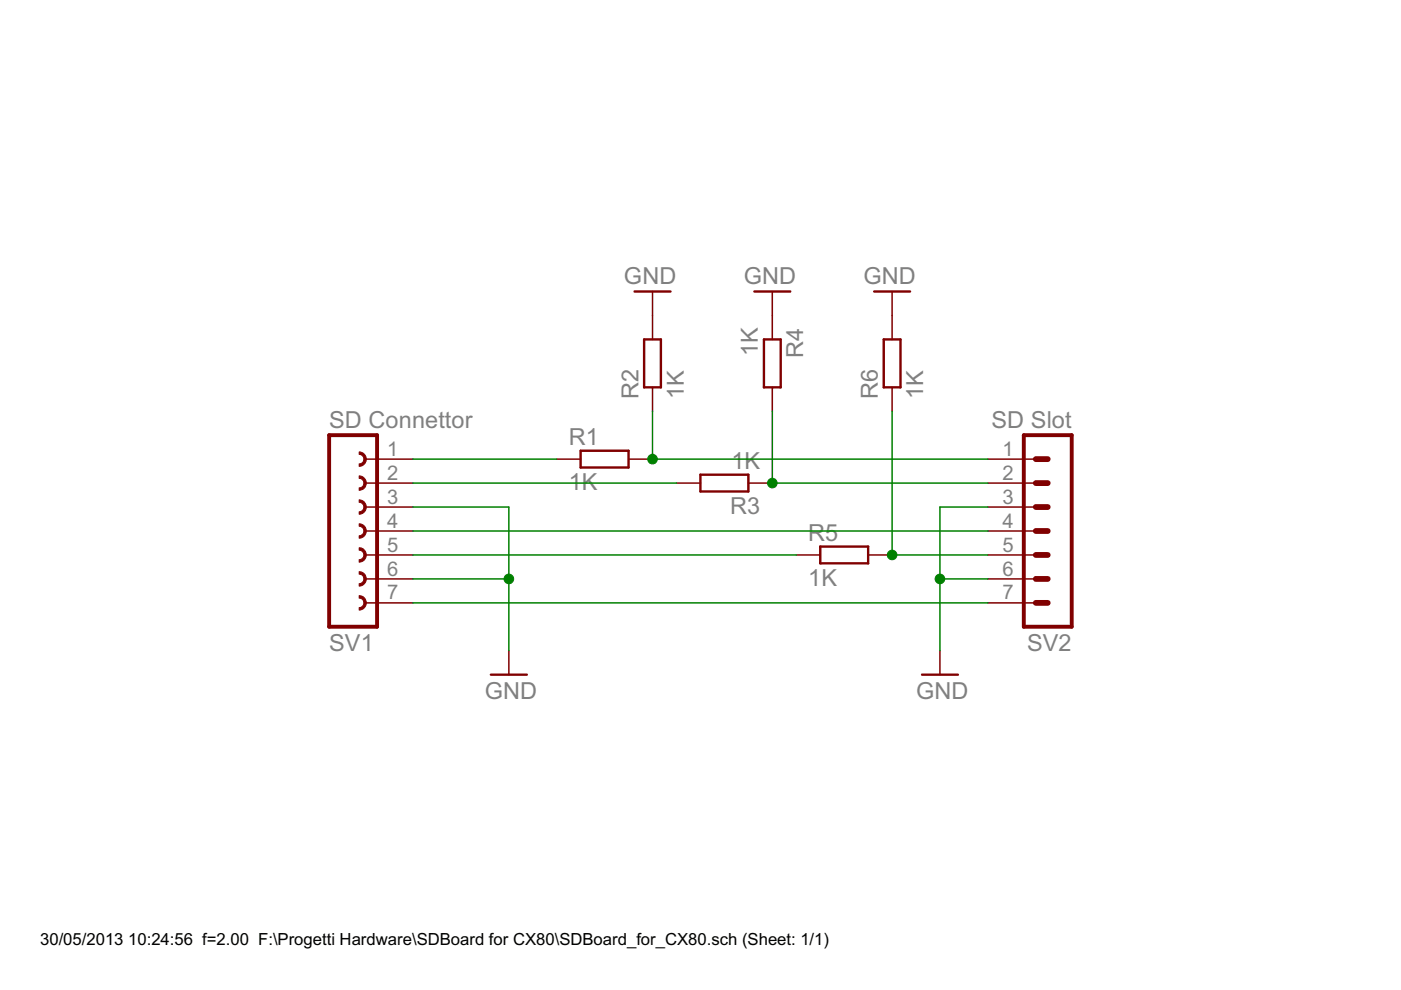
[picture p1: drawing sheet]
<?xml version="1.0" encoding="utf-8"?>
<!DOCTYPE eagle SYSTEM "eagle.dtd">
<eagle version="6.3">
<drawing>
<settings>
<setting alwaysvectorfont="no"/>
<setting verticaltext="up"/>
</settings>
<grid distance="0.1" unitdist="inch" unit="inch" style="lines" multiple="1" display="no" altdistance="0.01" altunitdist="inch" altunit="inch"/>
<schematic xreflabel="%F%N/%S.%C%R" xrefpart="/%S.%C%R">
<libraries>
<library name="con-lsta">
<symbols>
<symbol name="FE07-1">
<wire x1="3.81" y1="-10.16" x2="-1.27" y2="-10.16" width="0.4064" layer="94"/>
<wire x1="1.905" y1="-1.905" x2="1.905" y2="-3.175" width="0.254" layer="94" curve="-180" cap="flat"/>
<wire x1="1.905" y1="-4.445" x2="1.905" y2="-5.715" width="0.254" layer="94" curve="-180" cap="flat"/>
<wire x1="1.905" y1="-6.985" x2="1.905" y2="-8.255" width="0.254" layer="94" curve="-180" cap="flat"/>
<wire x1="-1.27" y1="10.16" x2="-1.27" y2="-10.16" width="0.4064" layer="94"/>
<wire x1="3.81" y1="-10.16" x2="3.81" y2="10.16" width="0.4064" layer="94"/>
<wire x1="-1.27" y1="10.16" x2="3.81" y2="10.16" width="0.4064" layer="94"/>
<wire x1="1.905" y1="3.175" x2="1.905" y2="1.905" width="0.254" layer="94" curve="-180" cap="flat"/>
<wire x1="1.905" y1="0.635" x2="1.905" y2="-0.635" width="0.254" layer="94" curve="-180" cap="flat"/>
<wire x1="1.905" y1="5.715" x2="1.905" y2="4.445" width="0.254" layer="94" curve="-180" cap="flat"/>
<wire x1="1.905" y1="8.255" x2="1.905" y2="6.985" width="0.254" layer="94" curve="-180" cap="flat"/>
<text x="-1.27" y="-12.7" size="1.778" layer="96">&gt;VALUE</text>
<text x="-1.27" y="10.922" size="1.778" layer="95">&gt;NAME</text>
<pin name="1" x="7.62" y="-7.62" visible="pad" length="middle" direction="pas" swaplevel="1" rot="R180"/>
<pin name="2" x="7.62" y="-5.08" visible="pad" length="middle" direction="pas" swaplevel="1" rot="R180"/>
<pin name="3" x="7.62" y="-2.54" visible="pad" length="middle" direction="pas" swaplevel="1" rot="R180"/>
<pin name="4" x="7.62" y="0" visible="pad" length="middle" direction="pas" swaplevel="1" rot="R180"/>
<pin name="5" x="7.62" y="2.54" visible="pad" length="middle" direction="pas" swaplevel="1" rot="R180"/>
<pin name="6" x="7.62" y="5.08" visible="pad" length="middle" direction="pas" swaplevel="1" rot="R180"/>
<pin name="7" x="7.62" y="7.62" visible="pad" length="middle" direction="pas" swaplevel="1" rot="R180"/>
</symbol>
</symbols>
<devicesets>
<deviceset name="FE07-1" prefix="SV" uservalue="yes">
<gates>
<gate name="G$1" symbol="FE07-1" x="0" y="0"/>
</gates>
<devices>
<device name="" package="FE07">
<connects>
<connect gate="G$1" pin="1" pad="1"/>
<connect gate="G$1" pin="2" pad="2"/>
<connect gate="G$1" pin="3" pad="3"/>
<connect gate="G$1" pin="4" pad="4"/>
<connect gate="G$1" pin="5" pad="5"/>
<connect gate="G$1" pin="6" pad="6"/>
<connect gate="G$1" pin="7" pad="7"/>
</connects>
<technologies>
<technology name="">
<attribute name="MF" value="" constant="no"/>
<attribute name="MPN" value="" constant="no"/>
<attribute name="OC_FARNELL" value="unknown" constant="no"/>
<attribute name="OC_NEWARK" value="unknown" constant="no"/>
</technology>
</technologies>
</device>
</devices>
</deviceset>
</devicesets>
</library>
<library name="resistor">
<symbols>
<symbol name="R-EU">
<wire x1="-2.54" y1="-0.889" x2="2.54" y2="-0.889" width="0.254" layer="94"/>
<wire x1="2.54" y1="0.889" x2="-2.54" y2="0.889" width="0.254" layer="94"/>
<wire x1="2.54" y1="-0.889" x2="2.54" y2="0.889" width="0.254" layer="94"/>
<wire x1="-2.54" y1="-0.889" x2="-2.54" y2="0.889" width="0.254" layer="94"/>
<text x="-3.81" y="1.4986" size="1.778" layer="95">&gt;NAME</text>
<text x="-3.81" y="-3.302" size="1.778" layer="96">&gt;VALUE</text>
<pin name="2" x="5.08" y="0" visible="off" length="short" direction="pas" swaplevel="1" rot="R180"/>
<pin name="1" x="-5.08" y="0" visible="off" length="short" direction="pas" swaplevel="1"/>
</symbol>
</symbols>
<devicesets>
<deviceset name="R-EU_" prefix="R" uservalue="yes">
<gates>
<gate name="G$1" symbol="R-EU" x="0" y="0"/>
</gates>
<devices>
<device name="R0402" package="R0402">
<connects>
<connect gate="G$1" pin="1" pad="1"/>
<connect gate="G$1" pin="2" pad="2"/>
</connects>
<technologies>
<technology name=""/>
</technologies>
</device>
<device name="R0603" package="R0603">
<connects>
<connect gate="G$1" pin="1" pad="1"/>
<connect gate="G$1" pin="2" pad="2"/>
</connects>
<technologies>
<technology name=""/>
</technologies>
</device>
<device name="R0805" package="R0805">
<connects>
<connect gate="G$1" pin="1" pad="1"/>
<connect gate="G$1" pin="2" pad="2"/>
</connects>
<technologies>
<technology name=""/>
</technologies>
</device>
<device name="R0805W" package="R0805W">
<connects>
<connect gate="G$1" pin="1" pad="1"/>
<connect gate="G$1" pin="2" pad="2"/>
</connects>
<technologies>
<technology name=""/>
</technologies>
</device>
<device name="R1005" package="R1005">
<connects>
<connect gate="G$1" pin="1" pad="1"/>
<connect gate="G$1" pin="2" pad="2"/>
</connects>
<technologies>
<technology name=""/>
</technologies>
</device>
<device name="R1206" package="R1206">
<connects>
<connect gate="G$1" pin="1" pad="1"/>
<connect gate="G$1" pin="2" pad="2"/>
</connects>
<technologies>
<technology name=""/>
</technologies>
</device>
<device name="R1206W" package="R1206W">
<connects>
<connect gate="G$1" pin="1" pad="1"/>
<connect gate="G$1" pin="2" pad="2"/>
</connects>
<technologies>
<technology name=""/>
</technologies>
</device>
<device name="R1210" package="R1210">
<connects>
<connect gate="G$1" pin="1" pad="1"/>
<connect gate="G$1" pin="2" pad="2"/>
</connects>
<technologies>
<technology name=""/>
</technologies>
</device>
<device name="R1210W" package="R1210W">
<connects>
<connect gate="G$1" pin="1" pad="1"/>
<connect gate="G$1" pin="2" pad="2"/>
</connects>
<technologies>
<technology name=""/>
</technologies>
</device>
<device name="R2010" package="R2010">
<connects>
<connect gate="G$1" pin="1" pad="1"/>
<connect gate="G$1" pin="2" pad="2"/>
</connects>
<technologies>
<technology name=""/>
</technologies>
</device>
<device name="R2010W" package="R2010W">
<connects>
<connect gate="G$1" pin="1" pad="1"/>
<connect gate="G$1" pin="2" pad="2"/>
</connects>
<technologies>
<technology name=""/>
</technologies>
</device>
<device name="R2012" package="R2012">
<connects>
<connect gate="G$1" pin="1" pad="1"/>
<connect gate="G$1" pin="2" pad="2"/>
</connects>
<technologies>
<technology name=""/>
</technologies>
</device>
<device name="R2012W" package="R2012W">
<connects>
<connect gate="G$1" pin="1" pad="1"/>
<connect gate="G$1" pin="2" pad="2"/>
</connects>
<technologies>
<technology name=""/>
</technologies>
</device>
<device name="R2512" package="R2512">
<connects>
<connect gate="G$1" pin="1" pad="1"/>
<connect gate="G$1" pin="2" pad="2"/>
</connects>
<technologies>
<technology name=""/>
</technologies>
</device>
<device name="R2512W" package="R2512W">
<connects>
<connect gate="G$1" pin="1" pad="1"/>
<connect gate="G$1" pin="2" pad="2"/>
</connects>
<technologies>
<technology name=""/>
</technologies>
</device>
<device name="R3216" package="R3216">
<connects>
<connect gate="G$1" pin="1" pad="1"/>
<connect gate="G$1" pin="2" pad="2"/>
</connects>
<technologies>
<technology name=""/>
</technologies>
</device>
<device name="R3216W" package="R3216W">
<connects>
<connect gate="G$1" pin="1" pad="1"/>
<connect gate="G$1" pin="2" pad="2"/>
</connects>
<technologies>
<technology name=""/>
</technologies>
</device>
<device name="R3225" package="R3225">
<connects>
<connect gate="G$1" pin="1" pad="1"/>
<connect gate="G$1" pin="2" pad="2"/>
</connects>
<technologies>
<technology name=""/>
</technologies>
</device>
<device name="R3225W" package="R3225W">
<connects>
<connect gate="G$1" pin="1" pad="1"/>
<connect gate="G$1" pin="2" pad="2"/>
</connects>
<technologies>
<technology name=""/>
</technologies>
</device>
<device name="R5025" package="R5025">
<connects>
<connect gate="G$1" pin="1" pad="1"/>
<connect gate="G$1" pin="2" pad="2"/>
</connects>
<technologies>
<technology name=""/>
</technologies>
</device>
<device name="R5025W" package="R5025W">
<connects>
<connect gate="G$1" pin="1" pad="1"/>
<connect gate="G$1" pin="2" pad="2"/>
</connects>
<technologies>
<technology name=""/>
</technologies>
</device>
<device name="R6332" package="R6332">
<connects>
<connect gate="G$1" pin="1" pad="1"/>
<connect gate="G$1" pin="2" pad="2"/>
</connects>
<technologies>
<technology name=""/>
</technologies>
</device>
<device name="R6332W" package="R6332W">
<connects>
<connect gate="G$1" pin="1" pad="1"/>
<connect gate="G$1" pin="2" pad="2"/>
</connects>
<technologies>
<technology name=""/>
</technologies>
</device>
<device name="M0805" package="M0805">
<connects>
<connect gate="G$1" pin="1" pad="1"/>
<connect gate="G$1" pin="2" pad="2"/>
</connects>
<technologies>
<technology name=""/>
</technologies>
</device>
<device name="M1206" package="M1206">
<connects>
<connect gate="G$1" pin="1" pad="1"/>
<connect gate="G$1" pin="2" pad="2"/>
</connects>
<technologies>
<technology name=""/>
</technologies>
</device>
<device name="M1406" package="M1406">
<connects>
<connect gate="G$1" pin="1" pad="1"/>
<connect gate="G$1" pin="2" pad="2"/>
</connects>
<technologies>
<technology name=""/>
</technologies>
</device>
<device name="M2012" package="M2012">
<connects>
<connect gate="G$1" pin="1" pad="1"/>
<connect gate="G$1" pin="2" pad="2"/>
</connects>
<technologies>
<technology name=""/>
</technologies>
</device>
<device name="M2309" package="M2309">
<connects>
<connect gate="G$1" pin="1" pad="1"/>
<connect gate="G$1" pin="2" pad="2"/>
</connects>
<technologies>
<technology name=""/>
</technologies>
</device>
<device name="M3216" package="M3216">
<connects>
<connect gate="G$1" pin="1" pad="1"/>
<connect gate="G$1" pin="2" pad="2"/>
</connects>
<technologies>
<technology name=""/>
</technologies>
</device>
<device name="M3516" package="M3516">
<connects>
<connect gate="G$1" pin="1" pad="1"/>
<connect gate="G$1" pin="2" pad="2"/>
</connects>
<technologies>
<technology name=""/>
</technologies>
</device>
<device name="M5923" package="M5923">
<connects>
<connect gate="G$1" pin="1" pad="1"/>
<connect gate="G$1" pin="2" pad="2"/>
</connects>
<technologies>
<technology name=""/>
</technologies>
</device>
<device name="0204/5" package="0204/5">
<connects>
<connect gate="G$1" pin="1" pad="1"/>
<connect gate="G$1" pin="2" pad="2"/>
</connects>
<technologies>
<technology name=""/>
</technologies>
</device>
<device name="0204/7" package="0204/7">
<connects>
<connect gate="G$1" pin="1" pad="1"/>
<connect gate="G$1" pin="2" pad="2"/>
</connects>
<technologies>
<technology name=""/>
</technologies>
</device>
<device name="0204/2V" package="0204V">
<connects>
<connect gate="G$1" pin="1" pad="1"/>
<connect gate="G$1" pin="2" pad="2"/>
</connects>
<technologies>
<technology name=""/>
</technologies>
</device>
<device name="0207/10" package="0207/10">
<connects>
<connect gate="G$1" pin="1" pad="1"/>
<connect gate="G$1" pin="2" pad="2"/>
</connects>
<technologies>
<technology name=""/>
</technologies>
</device>
<device name="0207/12" package="0207/12">
<connects>
<connect gate="G$1" pin="1" pad="1"/>
<connect gate="G$1" pin="2" pad="2"/>
</connects>
<technologies>
<technology name=""/>
</technologies>
</device>
<device name="0207/15" package="0207/15">
<connects>
<connect gate="G$1" pin="1" pad="1"/>
<connect gate="G$1" pin="2" pad="2"/>
</connects>
<technologies>
<technology name=""/>
</technologies>
</device>
<device name="0207/2V" package="0207/2V">
<connects>
<connect gate="G$1" pin="1" pad="1"/>
<connect gate="G$1" pin="2" pad="2"/>
</connects>
<technologies>
<technology name=""/>
</technologies>
</device>
<device name="0207/5V" package="0207/5V">
<connects>
<connect gate="G$1" pin="1" pad="1"/>
<connect gate="G$1" pin="2" pad="2"/>
</connects>
<technologies>
<technology name=""/>
</technologies>
</device>
<device name="0207/7" package="0207/7">
<connects>
<connect gate="G$1" pin="1" pad="1"/>
<connect gate="G$1" pin="2" pad="2"/>
</connects>
<technologies>
<technology name=""/>
</technologies>
</device>
<device name="0309/10" package="0309/10">
<connects>
<connect gate="G$1" pin="1" pad="1"/>
<connect gate="G$1" pin="2" pad="2"/>
</connects>
<technologies>
<technology name=""/>
</technologies>
</device>
<device name="0309/12" package="0309/12">
<connects>
<connect gate="G$1" pin="1" pad="1"/>
<connect gate="G$1" pin="2" pad="2"/>
</connects>
<technologies>
<technology name=""/>
</technologies>
</device>
<device name="0309/V" package="0309V">
<connects>
<connect gate="G$1" pin="1" pad="1"/>
<connect gate="G$1" pin="2" pad="2"/>
</connects>
<technologies>
<technology name=""/>
</technologies>
</device>
<device name="0411/12" package="0411/12">
<connects>
<connect gate="G$1" pin="1" pad="1"/>
<connect gate="G$1" pin="2" pad="2"/>
</connects>
<technologies>
<technology name=""/>
</technologies>
</device>
<device name="0411/15" package="0411/15">
<connects>
<connect gate="G$1" pin="1" pad="1"/>
<connect gate="G$1" pin="2" pad="2"/>
</connects>
<technologies>
<technology name=""/>
</technologies>
</device>
<device name="0411/3V" package="0411V">
<connects>
<connect gate="G$1" pin="1" pad="1"/>
<connect gate="G$1" pin="2" pad="2"/>
</connects>
<technologies>
<technology name=""/>
</technologies>
</device>
<device name="0414/15" package="0414/15">
<connects>
<connect gate="G$1" pin="1" pad="1"/>
<connect gate="G$1" pin="2" pad="2"/>
</connects>
<technologies>
<technology name=""/>
</technologies>
</device>
<device name="0414/5V" package="0414V">
<connects>
<connect gate="G$1" pin="1" pad="1"/>
<connect gate="G$1" pin="2" pad="2"/>
</connects>
<technologies>
<technology name=""/>
</technologies>
</device>
<device name="0617/17" package="0617/17">
<connects>
<connect gate="G$1" pin="1" pad="1"/>
<connect gate="G$1" pin="2" pad="2"/>
</connects>
<technologies>
<technology name=""/>
</technologies>
</device>
<device name="0617/22" package="0617/22">
<connects>
<connect gate="G$1" pin="1" pad="1"/>
<connect gate="G$1" pin="2" pad="2"/>
</connects>
<technologies>
<technology name=""/>
</technologies>
</device>
<device name="0617/5V" package="0617V">
<connects>
<connect gate="G$1" pin="1" pad="1"/>
<connect gate="G$1" pin="2" pad="2"/>
</connects>
<technologies>
<technology name=""/>
</technologies>
</device>
<device name="0922/22" package="0922/22">
<connects>
<connect gate="G$1" pin="1" pad="1"/>
<connect gate="G$1" pin="2" pad="2"/>
</connects>
<technologies>
<technology name=""/>
</technologies>
</device>
<device name="0613/5V" package="P0613V">
<connects>
<connect gate="G$1" pin="1" pad="1"/>
<connect gate="G$1" pin="2" pad="2"/>
</connects>
<technologies>
<technology name=""/>
</technologies>
</device>
<device name="0613/15" package="P0613/15">
<connects>
<connect gate="G$1" pin="1" pad="1"/>
<connect gate="G$1" pin="2" pad="2"/>
</connects>
<technologies>
<technology name=""/>
</technologies>
</device>
<device name="0817/22" package="P0817/22">
<connects>
<connect gate="G$1" pin="1" pad="1"/>
<connect gate="G$1" pin="2" pad="2"/>
</connects>
<technologies>
<technology name=""/>
</technologies>
</device>
<device name="0817/7V" package="P0817V">
<connects>
<connect gate="G$1" pin="1" pad="1"/>
<connect gate="G$1" pin="2" pad="2"/>
</connects>
<technologies>
<technology name=""/>
</technologies>
</device>
<device name="V234/12" package="V234/12">
<connects>
<connect gate="G$1" pin="1" pad="1"/>
<connect gate="G$1" pin="2" pad="2"/>
</connects>
<technologies>
<technology name=""/>
</technologies>
</device>
<device name="V235/17" package="V235/17">
<connects>
<connect gate="G$1" pin="1" pad="1"/>
<connect gate="G$1" pin="2" pad="2"/>
</connects>
<technologies>
<technology name=""/>
</technologies>
</device>
<device name="V526-0" package="V526-0">
<connects>
<connect gate="G$1" pin="1" pad="1"/>
<connect gate="G$1" pin="2" pad="2"/>
</connects>
<technologies>
<technology name=""/>
</technologies>
</device>
<device name="MELF0102R" package="MINI_MELF-0102R">
<connects>
<connect gate="G$1" pin="1" pad="1"/>
<connect gate="G$1" pin="2" pad="2"/>
</connects>
<technologies>
<technology name=""/>
</technologies>
</device>
<device name="MELF0102W" package="MINI_MELF-0102W">
<connects>
<connect gate="G$1" pin="1" pad="1"/>
<connect gate="G$1" pin="2" pad="2"/>
</connects>
<technologies>
<technology name=""/>
</technologies>
</device>
<device name="MELF0204R" package="MINI_MELF-0204R">
<connects>
<connect gate="G$1" pin="1" pad="1"/>
<connect gate="G$1" pin="2" pad="2"/>
</connects>
<technologies>
<technology name=""/>
</technologies>
</device>
<device name="MELF0204W" package="MINI_MELF-0204W">
<connects>
<connect gate="G$1" pin="1" pad="1"/>
<connect gate="G$1" pin="2" pad="2"/>
</connects>
<technologies>
<technology name=""/>
</technologies>
</device>
<device name="MELF0207R" package="MINI_MELF-0207R">
<connects>
<connect gate="G$1" pin="1" pad="1"/>
<connect gate="G$1" pin="2" pad="2"/>
</connects>
<technologies>
<technology name=""/>
</technologies>
</device>
<device name="MELF0207W" package="MINI_MELF-0207W">
<connects>
<connect gate="G$1" pin="1" pad="1"/>
<connect gate="G$1" pin="2" pad="2"/>
</connects>
<technologies>
<technology name=""/>
</technologies>
</device>
<device name="0922V" package="0922V">
<connects>
<connect gate="G$1" pin="1" pad="1"/>
<connect gate="G$1" pin="2" pad="2"/>
</connects>
<technologies>
<technology name=""/>
</technologies>
</device>
<device name="RDH/15" package="RDH/15">
<connects>
<connect gate="G$1" pin="1" pad="1"/>
<connect gate="G$1" pin="2" pad="2"/>
</connects>
<technologies>
<technology name=""/>
</technologies>
</device>
<device name="MELF0102AX" package="MINI_MELF-0102AX">
<connects>
<connect gate="G$1" pin="1" pad="1"/>
<connect gate="G$1" pin="2" pad="2"/>
</connects>
<technologies>
<technology name=""/>
</technologies>
</device>
</devices>
</deviceset>
</devicesets>
</library>
<library name="supply1">
<symbols>
<symbol name="GND">
<wire x1="-1.905" y1="0" x2="1.905" y2="0" width="0.254" layer="94"/>
<text x="-2.54" y="-2.54" size="1.778" layer="96">&gt;VALUE</text>
<pin name="GND" x="0" y="2.54" visible="off" length="short" direction="sup" rot="R270"/>
</symbol>
</symbols>
<devicesets>
<deviceset name="GND" prefix="GND">
<gates>
<gate name="1" symbol="GND" x="0" y="0"/>
</gates>
<devices>
<device name="">
<technologies>
<technology name=""/>
</technologies>
</device>
</devices>
</deviceset>
</devicesets>
</library>
<library name="con-lstb">
<symbols>
<symbol name="MA07-1">
<wire x1="3.81" y1="-10.16" x2="-1.27" y2="-10.16" width="0.4064" layer="94"/>
<wire x1="1.27" y1="-2.54" x2="2.54" y2="-2.54" width="0.6096" layer="94"/>
<wire x1="1.27" y1="-5.08" x2="2.54" y2="-5.08" width="0.6096" layer="94"/>
<wire x1="1.27" y1="-7.62" x2="2.54" y2="-7.62" width="0.6096" layer="94"/>
<wire x1="1.27" y1="2.54" x2="2.54" y2="2.54" width="0.6096" layer="94"/>
<wire x1="1.27" y1="0" x2="2.54" y2="0" width="0.6096" layer="94"/>
<wire x1="1.27" y1="7.62" x2="2.54" y2="7.62" width="0.6096" layer="94"/>
<wire x1="1.27" y1="5.08" x2="2.54" y2="5.08" width="0.6096" layer="94"/>
<wire x1="-1.27" y1="10.16" x2="-1.27" y2="-10.16" width="0.4064" layer="94"/>
<wire x1="3.81" y1="-10.16" x2="3.81" y2="10.16" width="0.4064" layer="94"/>
<wire x1="-1.27" y1="10.16" x2="3.81" y2="10.16" width="0.4064" layer="94"/>
<text x="-1.27" y="-12.7" size="1.778" layer="96">&gt;VALUE</text>
<text x="-1.27" y="10.922" size="1.778" layer="95">&gt;NAME</text>
<pin name="1" x="7.62" y="-7.62" visible="pad" length="middle" direction="pas" swaplevel="1" rot="R180"/>
<pin name="2" x="7.62" y="-5.08" visible="pad" length="middle" direction="pas" swaplevel="1" rot="R180"/>
<pin name="3" x="7.62" y="-2.54" visible="pad" length="middle" direction="pas" swaplevel="1" rot="R180"/>
<pin name="4" x="7.62" y="0" visible="pad" length="middle" direction="pas" swaplevel="1" rot="R180"/>
<pin name="5" x="7.62" y="2.54" visible="pad" length="middle" direction="pas" swaplevel="1" rot="R180"/>
<pin name="6" x="7.62" y="5.08" visible="pad" length="middle" direction="pas" swaplevel="1" rot="R180"/>
<pin name="7" x="7.62" y="7.62" visible="pad" length="middle" direction="pas" swaplevel="1" rot="R180"/>
</symbol>
</symbols>
<devicesets>
<deviceset name="MA07-1" prefix="SV" uservalue="yes">
<gates>
<gate name="1" symbol="MA07-1" x="0" y="0"/>
</gates>
<devices>
<device name="" package="MA07-1">
<connects>
<connect gate="1" pin="1" pad="1"/>
<connect gate="1" pin="2" pad="2"/>
<connect gate="1" pin="3" pad="3"/>
<connect gate="1" pin="4" pad="4"/>
<connect gate="1" pin="5" pad="5"/>
<connect gate="1" pin="6" pad="6"/>
<connect gate="1" pin="7" pad="7"/>
</connects>
<technologies>
<technology name="">
<attribute name="MF" value="" constant="no"/>
<attribute name="MPN" value="" constant="no"/>
<attribute name="OC_FARNELL" value="unknown" constant="no"/>
<attribute name="OC_NEWARK" value="unknown" constant="no"/>
</technology>
</technologies>
</device>
</devices>
</deviceset>
</devicesets>
</library>
</libraries>
<attributes>
</attributes>
<variantdefs>
</variantdefs>
<classes>
<class number="0" name="default" width="0" drill="0">
</class>
</classes>
<parts>
<part name="SV1" library="con-lsta" deviceset="FE07-1" device="" value="SD Connettor"/>
<part name="R1" library="resistor" deviceset="R-EU_" device="0207/12" value="1K"/>
<part name="R2" library="resistor" deviceset="R-EU_" device="0207/12" value="1K"/>
<part name="R3" library="resistor" deviceset="R-EU_" device="0207/12" value="1K"/>
<part name="R4" library="resistor" deviceset="R-EU_" device="0207/12" value="1K"/>
<part name="R5" library="resistor" deviceset="R-EU_" device="0207/12" value="1K"/>
<part name="R6" library="resistor" deviceset="R-EU_" device="0207/12" value="1K"/>
<part name="GND1" library="supply1" deviceset="GND" device=""/>
<part name="GND2" library="supply1" deviceset="GND" device=""/>
<part name="GND3" library="supply1" deviceset="GND" device=""/>
<part name="GND4" library="supply1" deviceset="GND" device=""/>
<part name="SV2" library="con-lstb" deviceset="MA07-1" device="" value="SD Slot"/>
<part name="GND5" library="supply1" deviceset="GND" device=""/>
</parts>
<sheets>
<sheet>
<plain>
</plain>
<instances>
<instance part="SV1" gate="G$1" x="38.1" y="68.58" rot="MR180"/>
<instance part="R1" gate="G$1" x="66.04" y="76.2"/>
<instance part="R2" gate="G$1" x="71.12" y="86.36" rot="R90"/>
<instance part="R3" gate="G$1" x="78.74" y="73.66" rot="R180"/>
<instance part="R4" gate="G$1" x="83.82" y="86.36" rot="R270"/>
<instance part="R5" gate="G$1" x="91.44" y="66.04"/>
<instance part="R6" gate="G$1" x="96.52" y="86.36" rot="R90"/>
<instance part="GND1" gate="1" x="55.88" y="53.34"/>
<instance part="GND2" gate="1" x="71.12" y="93.98" rot="R180"/>
<instance part="GND3" gate="1" x="83.82" y="93.98" rot="R180"/>
<instance part="GND4" gate="1" x="96.52" y="93.98" rot="R180"/>
<instance part="SV2" gate="1" x="114.3" y="68.58" rot="R180"/>
<instance part="GND5" gate="1" x="101.6" y="53.34"/>
</instances>
<busses>
</busses>
<nets>
<net name="GND" class="0">
<segment>
<pinref part="SV1" gate="G$1" pin="3"/>
<pinref part="GND1" gate="1" pin="GND"/>
<wire x1="45.72" y1="71.12" x2="55.88" y2="71.12" width="0.1524" layer="91"/>
<wire x1="55.88" y1="71.12" x2="55.88" y2="63.5" width="0.1524" layer="91"/>
<pinref part="SV1" gate="G$1" pin="6"/>
<wire x1="55.88" y1="63.5" x2="55.88" y2="55.88" width="0.1524" layer="91"/>
<wire x1="45.72" y1="63.5" x2="55.88" y2="63.5" width="0.1524" layer="91"/>
<junction x="55.88" y="63.5"/>
</segment>
<segment>
<pinref part="R2" gate="G$1" pin="2"/>
<pinref part="GND2" gate="1" pin="GND"/>
</segment>
<segment>
<pinref part="R4" gate="G$1" pin="1"/>
<pinref part="GND3" gate="1" pin="GND"/>
</segment>
<segment>
<pinref part="R6" gate="G$1" pin="2"/>
<pinref part="GND4" gate="1" pin="GND"/>
</segment>
<segment>
<pinref part="SV2" gate="1" pin="3"/>
<pinref part="GND5" gate="1" pin="GND"/>
<wire x1="106.68" y1="71.12" x2="101.6" y2="71.12" width="0.1524" layer="91"/>
<wire x1="101.6" y1="71.12" x2="101.6" y2="63.5" width="0.1524" layer="91"/>
<pinref part="SV2" gate="1" pin="6"/>
<wire x1="101.6" y1="63.5" x2="101.6" y2="55.88" width="0.1524" layer="91"/>
<wire x1="106.68" y1="63.5" x2="101.6" y2="63.5" width="0.1524" layer="91"/>
<junction x="101.6" y="63.5"/>
</segment>
</net>
<net name="N$1" class="0">
<segment>
<pinref part="SV1" gate="G$1" pin="1"/>
<pinref part="R1" gate="G$1" pin="1"/>
<wire x1="45.72" y1="76.2" x2="60.96" y2="76.2" width="0.1524" layer="91"/>
</segment>
</net>
<net name="N$2" class="0">
<segment>
<pinref part="R1" gate="G$1" pin="2"/>
<pinref part="R2" gate="G$1" pin="1"/>
<wire x1="71.12" y1="76.2" x2="71.12" y2="81.28" width="0.1524" layer="91"/>
<pinref part="SV2" gate="1" pin="1"/>
<wire x1="106.68" y1="76.2" x2="71.12" y2="76.2" width="0.1524" layer="91"/>
<junction x="71.12" y="76.2"/>
</segment>
</net>
<net name="N$3" class="0">
<segment>
<pinref part="SV1" gate="G$1" pin="2"/>
<pinref part="R3" gate="G$1" pin="2"/>
<wire x1="45.72" y1="73.66" x2="73.66" y2="73.66" width="0.1524" layer="91"/>
</segment>
</net>
<net name="N$4" class="0">
<segment>
<pinref part="R3" gate="G$1" pin="1"/>
<pinref part="R4" gate="G$1" pin="2"/>
<wire x1="83.82" y1="73.66" x2="83.82" y2="81.28" width="0.1524" layer="91"/>
<pinref part="SV2" gate="1" pin="2"/>
<wire x1="83.82" y1="73.66" x2="106.68" y2="73.66" width="0.1524" layer="91"/>
<junction x="83.82" y="73.66"/>
</segment>
</net>
<net name="N$5" class="0">
<segment>
<pinref part="SV1" gate="G$1" pin="5"/>
<pinref part="R5" gate="G$1" pin="1"/>
<wire x1="45.72" y1="66.04" x2="86.36" y2="66.04" width="0.1524" layer="91"/>
</segment>
</net>
<net name="N$6" class="0">
<segment>
<pinref part="R5" gate="G$1" pin="2"/>
<pinref part="R6" gate="G$1" pin="1"/>
<wire x1="96.52" y1="66.04" x2="96.52" y2="81.28" width="0.1524" layer="91"/>
<pinref part="SV2" gate="1" pin="5"/>
<wire x1="96.52" y1="66.04" x2="106.68" y2="66.04" width="0.1524" layer="91"/>
<junction x="96.52" y="66.04"/>
</segment>
</net>
<net name="N$7" class="0">
<segment>
<pinref part="SV1" gate="G$1" pin="4"/>
<pinref part="SV2" gate="1" pin="4"/>
<wire x1="45.72" y1="68.58" x2="106.68" y2="68.58" width="0.1524" layer="91"/>
</segment>
</net>
<net name="N$8" class="0">
<segment>
<pinref part="SV1" gate="G$1" pin="7"/>
<pinref part="SV2" gate="1" pin="7"/>
<wire x1="45.72" y1="60.96" x2="106.68" y2="60.96" width="0.1524" layer="91"/>
</segment>
</net>
</nets>
</sheet>
</sheets>
</schematic>
</drawing>
</eagle>
